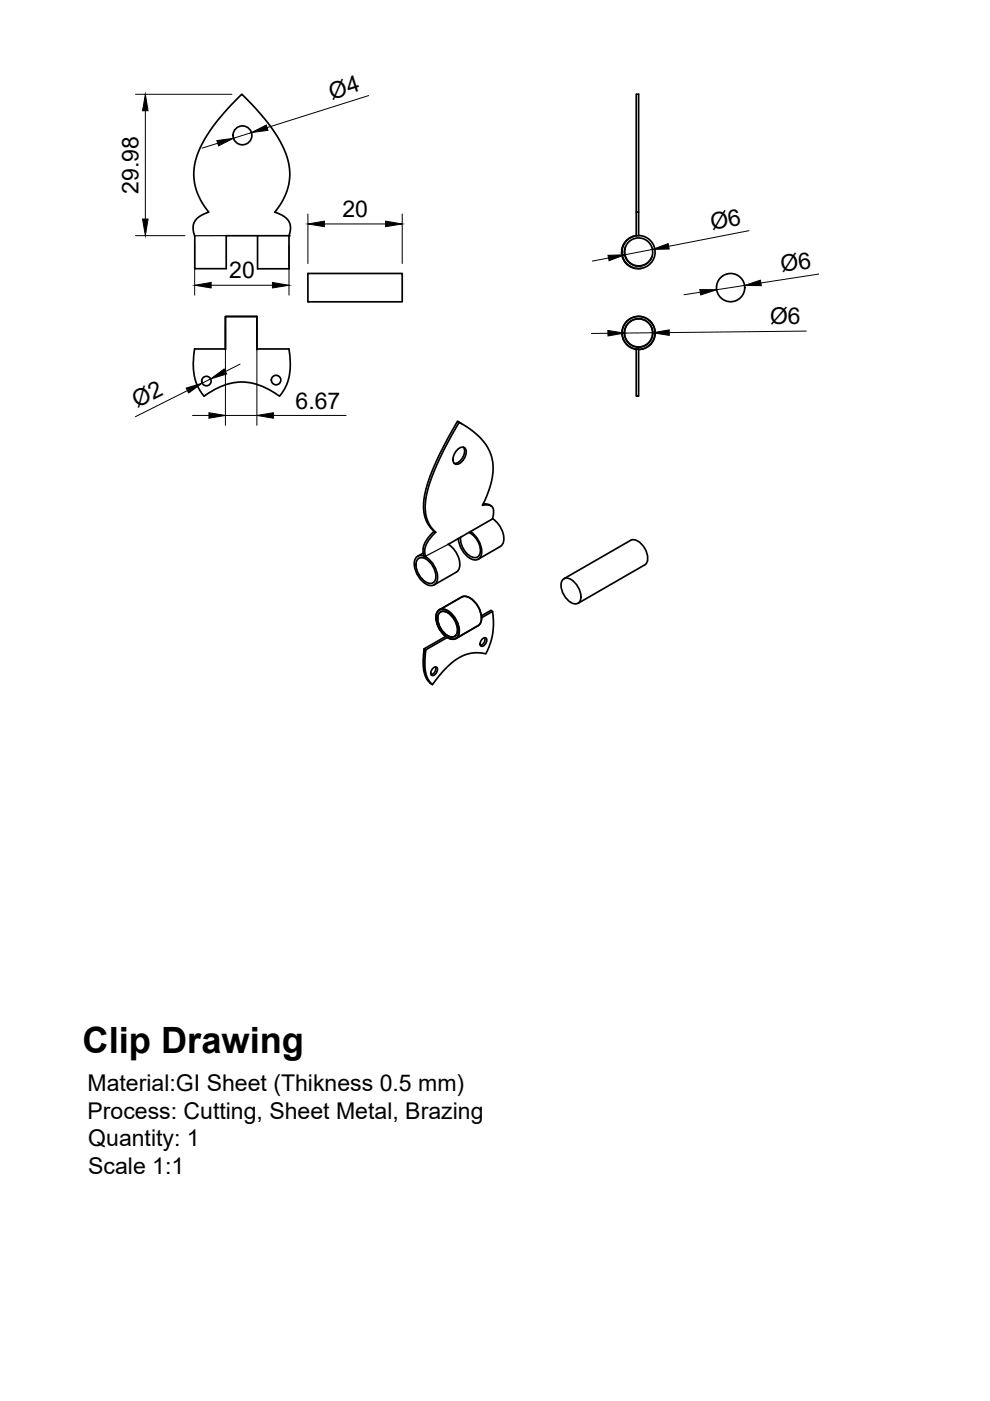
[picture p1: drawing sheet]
<svg xmlns="http://www.w3.org/2000/svg" width="210mm" height="297mm" viewBox="0 0 210 297" stroke-linecap="round" stroke-linejoin="round" font-family="sans-serif">
<!-- layer: Visible -->
<g fill="none" stroke="#000" stroke-width=".36">
<path d="M134.9 20h.5v30h-.5zM50.4 20.9l.9-.9a39.1 39.1 0 0 1 8.6 11l.8 1.8 .6 2.2 .1 1.7-.1 2-.4 1.6-.6 1.4-1 1.9-1 1.4 1.9 .9 1 .9 .4 1.3-.3 1.9h-13.3v7h-6.7v-7l-.3-1.1v-1.4l.4-.7 .5-.6 .8-.6 1.6-.6-1.6-2.2-1-2.3-.5-1.8-.1-2.8 .4-1.9 .5-1.6 1.1-2.4 1-1.6a44.1 44.1 0 0 1 6.3-7.5zM54.6 50v7h6.7v-7M65.3 58h20v6h-20zM132.6 52.3a3 3 0 0 0 1.7 3.9 3 3 0 0 0 3.9-1.7M134.7 50a3.5 3.5 0 0 0-2.9 4.1 3.5 3.5 0 0 0 4.2 2.8M134.9 45h.5M135.4 49.9a3.5 3.5 0 0 1 3.1 5.2 3.5 3.5 0 0 1-6 .3 3.5 3.5 0 0 1 2.5-5.4M47.8 74.1v-7h6.7v7M47.8 74h-6.5a12.4 12.4 0 0 0 .9 8.5l1.1 1.5 .5-.3a11.8 11.8 0 0 1 11.2-2l2.3 1 2 1.3a11 11 0 0 0 2.1-9.2l-.1-.8h-6.8M134.9 74h.5v10h-.5zM134.9 74.1a3.5 3.5 0 0 1-2.4-5.5 3.5 3.5 0 0 1 6 .4 3.5 3.5 0 0 1-3.1 5.1"/>
<path d="M97 89.3l.9 .5M97.1 95.3a1 1 0 0 1 1.3-.4 1 1 0 0 1 .4 1.4l-.4 .9a1.62 1.62 0 0 1-2.1 1 2.4 2.4 0 0 1 .8-2.9zM97.3 89.5l-.3-.2-3.7 6.8-1.6 3.5-1.4 4.1-.5 3 .1 2 .7 2.2 1.5 1.7-1.3 1.4-.9 1.5-.2 1.1 .2 1.3M98.3 94.8a2.52 2.52 0 0 1-2 3.4M88.5 118.7a1.47 1.47 0 0 1 2.3 .2 4 4 0 0 1 1.3 4.4 1.47 1.47 0 0 1-2.3-.2 4 4 0 0 1-1.3-4.4zM89.7 117.2l-1.1 .7M89.9 117.9l.4 .3M89.9 117.9a1.41 1.41 0 0 0-2.1 1.3 5.1 5.1 0 0 0 3.2 4.9 1.48 1.48 0 0 0 1.8-1.8 5.5 5.5 0 0 0-2.5-4.2M90.3 118.1l-.3-1.4 .3-1.2 .9-1.4 1.2-1.3-.7-.7-.8-1.1-.6-1.8-.1-2.7 .5-2.8 .8-2.4 1.7-4.1 4.1-7.7a12.9 12.9 0 0 1 6.8 6.8l.4 2.4-.1 2.6-1.1 3.6-1 2.2h1.4l.7 .4 .2 .7-.2 1.8-9.4 5.4a5.1 5.1 0 0 1 2.3 5.3l-.5 .6-4.7 2.7M92.1 112.6l.3 .2M99.4 112.9a4.3 4.3 0 0 1 2.3 4.6 1.28 1.28 0 0 1-2.1 .4 4.6 4.6 0 0 1-1.9-4M99.7 112.7a5.2 5.2 0 0 1 2.4 4.9 1.45 1.45 0 0 1-2.4 .8 5.5 5.5 0 0 1-2.5-4.2"/>
<path d="M102.4 106.9h.9l.8 .3M104.4 110a5 5 0 0 1 2.2 5.2l-.5 .6M106.1 115.9l-4.7 2.7M136.7 119.8l-14.1 8.1M136.7 119.7a2.29 2.29 0 0 0 .3-2.8 3.6 3.6 0 0 0-2.9-2.5l-14.6 8.3M89.9 137.6l.4 .2-.2 2.2 .1 2.5a4.2 4.2 0 0 0 1.5 2.6 4.2 4.2 0 0 1-1.8-3l-.2-2.2zM93.1 130a1.47 1.47 0 0 1 2.3 .2 4 4 0 0 1 1.3 4.4 1.47 1.47 0 0 1-2.3-.2 4 4 0 0 1-1.3-4.4zM94.5 134.9a5 5 0 0 1-1.9-4.9 1.52 1.52 0 0 1 2.5-.4 5.2 5.2 0 0 1 2.2 4.9 1.45 1.45 0 0 1-2.4 .7M94.5 134.9l-4.6 2.7M94.9 135.1l-4.6 2.7M97.9 126.6l-4.8 2.7M97.9 126.6a2.68 2.68 0 0 1 3 1.3 4.2 4.2 0 0 1 .8 4.4l-5.1 3.1"/>
<path d="M102 130.6l2.1-1.2 .3 .2 .2 3-.3 2.6-.6 1.8-.7 1.6-1.2-.2-1.6 .1a11 11 0 0 0-6.7 4.4l-1.8 2.2M102.2 135.5l.3-.2 .5-.1a1.16 1.16 0 0 1-1 1.8 1.01 1.01 0 0 1 .2-1.5zM102.8 135.2a1.36 1.36 0 0 1-1 1.6M104.4 129.6l-2.3 1.4M119.2 123a1.47 1.47 0 0 1 2.3 .2 4 4 0 0 1 1.4 4.4 1.47 1.47 0 0 1-2.3-.2 4 4 0 0 1-1.4-4.4zM91.8 141.7l.2-.2h.5a1.16 1.16 0 0 1-1 1.7 1.01 1.01 0 0 1 .3-1.5zM92.4 141.4a1.36 1.36 0 0 1-1 1.6"/>
<circle cx="51.4" cy="28.7" r="2"/>
<circle cx="135.4" cy="53.4" r="3"/>
<circle cx="135.4" cy="70.6" r="3"/>
<circle cx="154.9" cy="61" r="3"/>
<circle cx="43.8" cy="80.8" r="1.01"/>
<circle cx="58.5" cy="80.6" r="1.01"/>
</g>
<circle cx="61.3" cy="50" r=".18" fill="#000"/>
<!-- layer: Dimensions -->
<g fill="none" stroke="#000" stroke-width=".21">
<path d="M28.7 20h20.5M30.8 23.5v22.9M46.1 30.4l-3.3 1M53.3 28.1l-3.8 1.2M78.2 20.3l-21.6 6.8M28.7 50h10.5M41.3 52.1v10.5M61.3 52.1v10.5M65.3 45.4v10.5M68.8 47.5h13M85.3 45.4v10.5M129 54.7l-3.4 .7"/>
<path d="M138.3 52.9l-5.8 1.1M158.8 48.9l-17 3.3M173.6 58.1l-12.3 1.9M44.8 60.5h13M47.8 69.2v21M50.9 77.2l-3.1 1.6M54.5 69.2v21M128.9 70.7h-3.5M138.4 70.6h-6M148.5 62l-3.5 .5M157.9 60.5l-6 .9M171 70.2l-29.1 .3"/>
<path d="M39.8 82.8l-11.1 5.6M40.8 88.1h3.5M44.7 80.3l-1.8 .9M47.8 88.1h6.7M58 88.1h15.4"/>
</g>
<g fill="#000" stroke="#000" stroke-width=".21">
<path d="M30.8 20l.6 3.5h-1.2zM46 29.8l3.5-.5-3.2 1.6zM53.3 28.1l3.2-1.6 .3 1.1zM30.2 46.4h1.2l-.6 3.6zM41.3 60.5l3.5-.6v1.2zM57.8 59.9l3.5 .6-3.5 .6zM65.3 47.5l3.5-.6v1.2zM81.8 46.9l3.5 .6-3.5 .6zM128.9 54.1l3.6-.1-3.4 1.3zM138.3 52.9l3.4-1.2 .2 1.1zM157.9 60.5l3.3-1.1 .2 1.2zM44.7 80.3l2.8-2.1 .5 1.1z"/>
<path d="M128.9 70.1l3.5 .5-3.5 .6zM138.4 70.6l3.5-.7v1.2zM148.4 61.4h3.5l-3.3 1.1zM39.5 82.3l3.4-1.1-2.9 2.1zM44.3 87.5l3.5 .6-3.5 .6zM54.5 88.1l3.5-.6v1.2z"/>
</g>
<!-- layer: Sketch1 -->
<path d="M48 50h-6.7" fill="none" stroke="#000" stroke-width=".25"/>
<!-- layer: Sketch2 -->
<path d="M95 115.4l-5 2.7" fill="none" stroke="#000" stroke-width=".25"/>
<text font-size="7.7" x="17.5" y="223.3">Clip Drawing</text>
<g font-size="4.9">
<text x="70.4" y="21.1" transform="rotate(-18 70.4 21.1)">Ø4</text>
<text x="29.4" y="41" transform="rotate(-90 29.4 41)">29.98</text>
<text x="72.6" y="46">20</text>
<text x="151" y="48.9" transform="rotate(-11 151 48.9)">Ø6</text>
<text x="48.6" y="59">20</text>
<text x="165.7" y="57.7" transform="rotate(-9 165.7 57.7)">Ø6</text>
<text x="163.3" y="68.7" transform="rotate(-1 163.3 68.7)">Ø6</text>
<text x="29.1" y="86.5" transform="rotate(-27 29.1 86.5)">Ø2</text>
<text x="62.7" y="86.6">6.67</text>
<text x="18.6" y="231.3">Material:GI Sheet (Thikness 0.5 mm)</text>
<text x="18.5" y="237.2">Process: Cutting, Sheet Metal, Brazing</text>
<text x="18.7" y="243.1">Quantity: 1</text>
<text x="18.7" y="249">Scale 1:1</text>
</g>
</svg>
